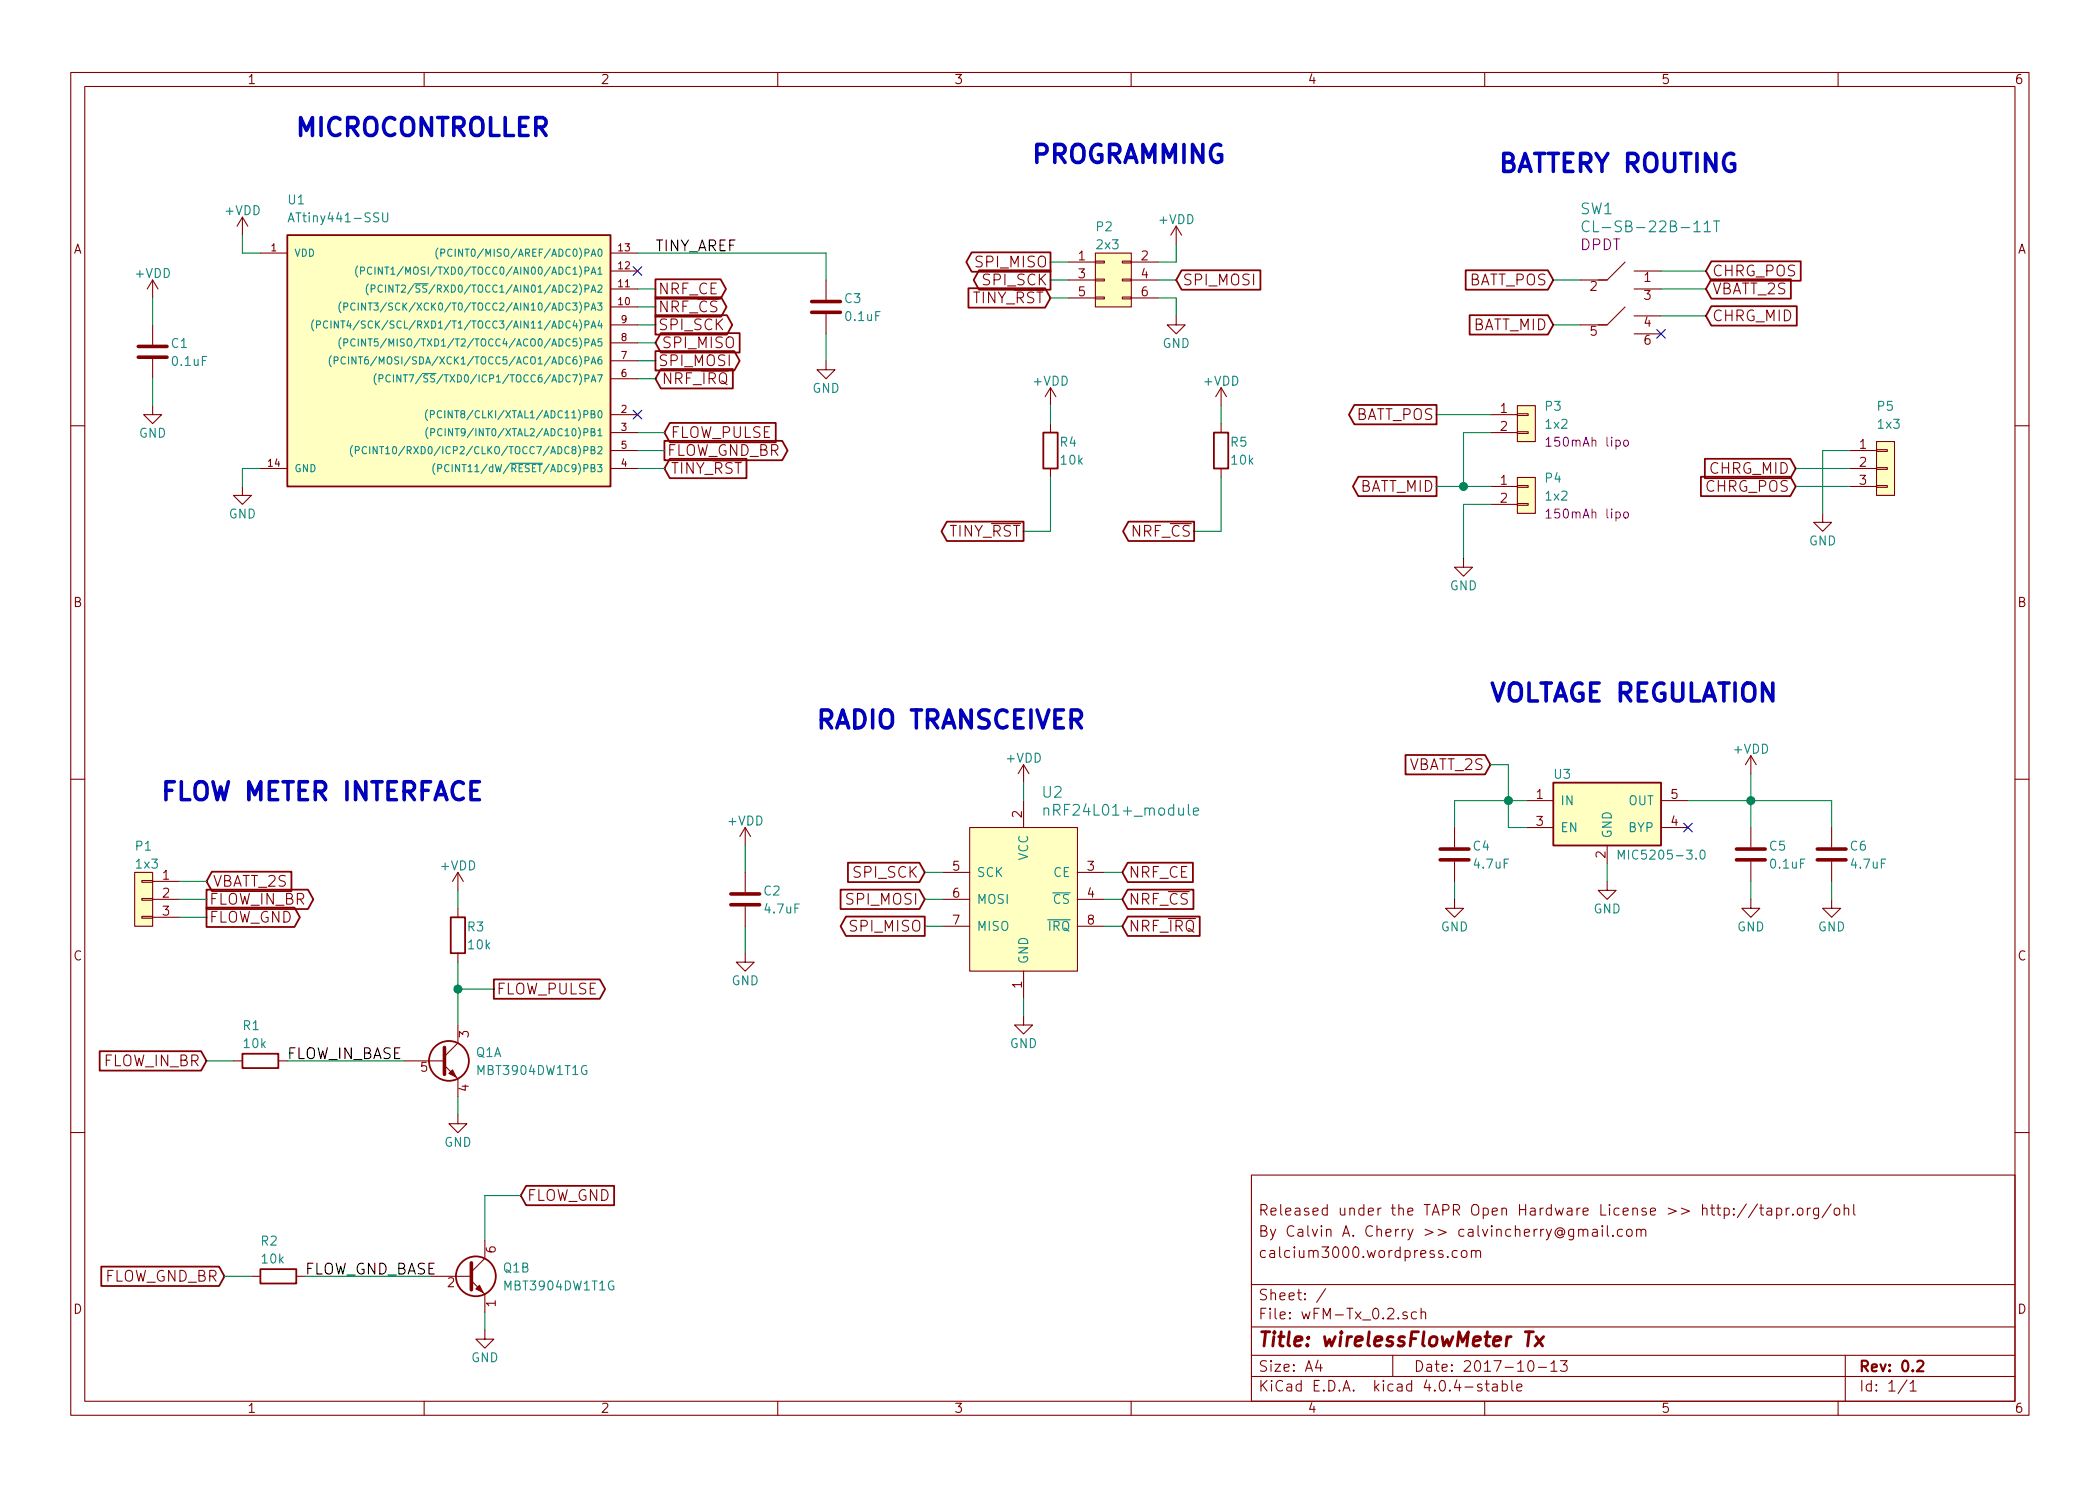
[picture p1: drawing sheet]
EESchema Schematic File Version 2
LIBS:power
LIBS:device
LIBS:transistors
LIBS:conn
LIBS:linear
LIBS:regul
LIBS:74xx
LIBS:cmos4000
LIBS:adc-dac
LIBS:memory
LIBS:xilinx
LIBS:microcontrollers
LIBS:dsp
LIBS:microchip
LIBS:analog_switches
LIBS:motorola
LIBS:texas
LIBS:intel
LIBS:audio
LIBS:interface
LIBS:digital-audio
LIBS:philips
LIBS:display
LIBS:cypress
LIBS:siliconi
LIBS:opto
LIBS:atmel
LIBS:contrib
LIBS:valves
LIBS:wFM
LIBS:wFM-Tx_0.2-cache
EELAYER 25 0
EELAYER END
$Descr A4 11693 8268
encoding utf-8
Sheet 1 1
Title "wirelessFlowMeter Tx"
Date "2017-10-13"
Rev "0.2"
Comp ""
Comment1 "calcium3000.wordpress.com"
Comment2 "By Calvin A. Cherry >> calvincherry@gmail.com"
Comment3 "Released under the TAPR Open Hardware License >> http://tapr.org/ohl"
Comment4 ""
$EndDescr
$Comp
L nRF24L01+_module U2
U 1 1
P 5700 5000
F 0 "U2" H 5800 5600 60  0000 L CNN
F 1 "nRF24L01+_module" H 5800 5500 60  0000 L CNN
F 2 "wFM:nRF24L01p_mini_TH" H 5700 5000 60  0001 C CNN
F 3 "" H 5700 5000 60  0001 C CNN
	1    5700 5000
	1    0    0    -1  
$EndComp
Text GLabel 3650 1800 2    60   Output ~ 0
SPI_SCK
Text GLabel 3650 1900 2    60   Input ~ 0
SPI_MISO
Text GLabel 3650 2000 2    60   Output ~ 0
SPI_MOSI
$Comp
L R R4
U 1 1
P 5850 2500
F 0 "R4" H 5900 2550 50  0000 L CNN
F 1 "10k" H 5900 2450 50  0000 L CNN
F 2 "Resistors_SMD:R_0603_HandSoldering" V 5780 2500 50  0001 C CNN
F 3 "" H 5850 2500 50  0001 C CNN
	1    5850 2500
	1    0    0    -1  
$EndComp
Text GLabel 3700 2600 2    60   Input ~ 0
TINY_~RST
Text GLabel 5700 2950 0    60   Output ~ 0
TINY_~RST
$Comp
L GND #PWR4
U 1 1
P 1350 2700
F 0 "#PWR4" H 1350 2450 50  0001 C CNN
F 1 "GND" H 1350 2550 50  0000 C CNN
F 2 "" H 1350 2700 50  0001 C CNN
F 3 "" H 1350 2700 50  0001 C CNN
	1    1350 2700
	1    0    0    -1  
$EndComp
Text GLabel 5150 4850 0    60   Input ~ 0
SPI_SCK
Text GLabel 5150 5150 0    60   Output ~ 0
SPI_MISO
Text GLabel 5150 5000 0    60   Input ~ 0
SPI_MOSI
$Comp
L GND #PWR12
U 1 1
P 5700 5650
F 0 "#PWR12" H 5700 5400 50  0001 C CNN
F 1 "GND" H 5700 5500 50  0000 C CNN
F 2 "" H 5700 5650 50  0001 C CNN
F 3 "" H 5700 5650 50  0001 C CNN
	1    5700 5650
	1    0    0    -1  
$EndComp
$Comp
L C C1
U 1 1
P 850 1950
F 0 "C1" H 950 2000 50  0000 L CNN
F 1 "0.1uF" H 950 1900 50  0000 L CNN
F 2 "Capacitors_SMD:C_0603_HandSoldering" H 888 1800 50  0001 C CNN
F 3 "" H 850 1950 50  0001 C CNN
	1    850  1950
	1    0    0    -1  
$EndComp
$Comp
L GND #PWR2
U 1 1
P 850 2250
F 0 "#PWR2" H 850 2000 50  0001 C CNN
F 1 "GND" H 850 2100 50  0000 C CNN
F 2 "" H 850 2250 50  0001 C CNN
F 3 "" H 850 2250 50  0001 C CNN
	1    850  2250
	1    0    0    -1  
$EndComp
$Comp
L GND #PWR9
U 1 1
P 4150 5300
F 0 "#PWR9" H 4150 5050 50  0001 C CNN
F 1 "GND" H 4150 5150 50  0000 C CNN
F 2 "" H 4150 5300 50  0001 C CNN
F 3 "" H 4150 5300 50  0001 C CNN
	1    4150 5300
	1    0    0    -1  
$EndComp
Text GLabel 3650 1700 2    60   Output ~ 0
NRF_~CS
Text GLabel 3650 1600 2    60   Output ~ 0
NRF_CE
Text GLabel 6250 5000 2    60   Input ~ 0
NRF_~CS
Text GLabel 6250 4850 2    60   Input ~ 0
NRF_CE
$Comp
L GND #PWR18
U 1 1
P 8150 3100
F 0 "#PWR18" H 8150 2850 50  0001 C CNN
F 1 "GND" H 8150 2950 50  0000 C CNN
F 2 "" H 8150 3100 50  0001 C CNN
F 3 "" H 8150 3100 50  0001 C CNN
	1    8150 3100
	1    0    0    -1  
$EndComp
$Comp
L GND #PWR19
U 1 1
P 8950 4900
F 0 "#PWR19" H 8950 4650 50  0001 C CNN
F 1 "GND" H 8950 4750 50  0000 C CNN
F 2 "" H 8950 4900 50  0001 C CNN
F 3 "" H 8950 4900 50  0001 C CNN
	1    8950 4900
	1    0    0    -1  
$EndComp
$Comp
L C C5
U 1 1
P 9750 4750
F 0 "C5" H 9850 4800 50  0000 L CNN
F 1 "0.1uF" H 9850 4700 50  0000 L CNN
F 2 "Capacitors_SMD:C_0603_HandSoldering" H 9788 4600 50  0001 C CNN
F 3 "" H 9750 4750 50  0001 C CNN
	1    9750 4750
	1    0    0    -1  
$EndComp
$Comp
L GND #PWR21
U 1 1
P 9750 5000
F 0 "#PWR21" H 9750 4750 50  0001 C CNN
F 1 "GND" H 9750 4850 50  0000 C CNN
F 2 "" H 9750 5000 50  0001 C CNN
F 3 "" H 9750 5000 50  0001 C CNN
	1    9750 5000
	1    0    0    -1  
$EndComp
$Comp
L GND #PWR23
U 1 1
P 10200 5000
F 0 "#PWR23" H 10200 4750 50  0001 C CNN
F 1 "GND" H 10200 4850 50  0000 C CNN
F 2 "" H 10200 5000 50  0001 C CNN
F 3 "" H 10200 5000 50  0001 C CNN
	1    10200 5000
	1    0    0    -1  
$EndComp
Text GLabel 1250 7100 0    60   Input ~ 0
FLOW_GND_BR
Text GLabel 2900 6650 2    60   Input ~ 0
FLOW_GND
$Comp
L GND #PWR7
U 1 1
P 2700 7400
F 0 "#PWR7" H 2700 7150 50  0001 C CNN
F 1 "GND" H 2700 7250 50  0000 C CNN
F 2 "" H 2700 7400 50  0001 C CNN
F 3 "" H 2700 7400 50  0001 C CNN
	1    2700 7400
	1    0    0    -1  
$EndComp
$Comp
L GND #PWR17
U 1 1
P 8100 5000
F 0 "#PWR17" H 8100 4750 50  0001 C CNN
F 1 "GND" H 8100 4850 50  0000 C CNN
F 2 "" H 8100 5000 50  0001 C CNN
F 3 "" H 8100 5000 50  0001 C CNN
	1    8100 5000
	1    0    0    -1  
$EndComp
Text GLabel 1150 5900 0    60   Input ~ 0
FLOW_IN_BR
Text GLabel 2750 5500 2    60   Output ~ 0
FLOW_PULSE
$Comp
L GND #PWR6
U 1 1
P 2550 6200
F 0 "#PWR6" H 2550 5950 50  0001 C CNN
F 1 "GND" H 2550 6050 50  0000 C CNN
F 2 "" H 2550 6200 50  0001 C CNN
F 3 "" H 2550 6200 50  0001 C CNN
	1    2550 6200
	1    0    0    -1  
$EndComp
Text GLabel 3700 2400 2    60   Input ~ 0
FLOW_PULSE
Text GLabel 3700 2500 2    60   Output ~ 0
FLOW_GND_BR
Text GLabel 1150 5000 2    60   Output ~ 0
FLOW_IN_BR
Text GLabel 1150 5100 2    60   Output ~ 0
FLOW_GND
Text GLabel 8000 2300 0    60   Output ~ 0
BATT_POS
Text GLabel 8000 2700 0    60   Output ~ 0
BATT_MID
$Comp
L R R1
U 1 1
P 1450 5900
F 0 "R1" V 1250 5800 50  0000 L CNN
F 1 "10k" V 1350 5800 50  0000 L CNN
F 2 "Resistors_SMD:R_0603_HandSoldering" V 1380 5900 50  0001 C CNN
F 3 "" H 1450 5900 50  0001 C CNN
	1    1450 5900
	0    1    1    0   
$EndComp
$Comp
L R R3
U 1 1
P 2550 5200
F 0 "R3" H 2600 5250 50  0000 L CNN
F 1 "10k" H 2600 5150 50  0000 L CNN
F 2 "Resistors_SMD:R_0603_HandSoldering" V 2480 5200 50  0001 C CNN
F 3 "" H 2550 5200 50  0001 C CNN
	1    2550 5200
	1    0    0    -1  
$EndComp
Text GLabel 8650 1550 0    60   Input ~ 0
BATT_POS
Text GLabel 8650 1800 0    60   Input ~ 0
BATT_MID
Text GLabel 1150 4900 2    60   Input ~ 0
VBATT_2S
Text GLabel 8300 4250 0    60   Input ~ 0
VBATT_2S
Text Notes 5750 900  0    100  ~ 20
PROGRAMMING
Text Notes 900  4450 0    100  ~ 20
FLOW METER INTERFACE
Text Notes 4550 4050 0    100  ~ 20
RADIO TRANSCEIVER
Text Notes 8350 950  0    100  ~ 20
BATTERY ROUTING
Text Notes 8300 3900 0    100  ~ 20
VOLTAGE REGULATION
Text Notes 1650 750  0    100  ~ 20
MICROCONTROLLER
$Comp
L R R2
U 1 1
P 1550 7100
F 0 "R2" V 1350 7000 50  0000 L CNN
F 1 "10k" V 1450 7000 50  0000 L CNN
F 2 "Resistors_SMD:R_0603_HandSoldering" V 1480 7100 50  0001 C CNN
F 3 "" H 1550 7100 50  0001 C CNN
	1    1550 7100
	0    1    1    0   
$EndComp
NoConn ~ 9400 4600
$Comp
L MIC5205-3.3 U3
U 1 1
P 8950 4500
F 0 "U3" H 8700 4700 50  0000 C CNN
F 1 "MIC5205-3.0" H 9000 4250 50  0000 L CNN
F 2 "TO_SOT_Packages_SMD:SOT-23-5_HandSoldering" H 8950 4600 50  0001 C CIN
F 3 "" H 8950 4500 50  0000 C CNN
	1    8950 4500
	1    0    0    -1  
$EndComp
$Comp
L +VDD #PWR20
U 1 1
P 9750 4300
F 0 "#PWR20" H 9750 4150 50  0001 C CNN
F 1 "+VDD" H 9750 4440 50  0000 C CNN
F 2 "" H 9750 4300 50  0001 C CNN
F 3 "" H 9750 4300 50  0001 C CNN
	1    9750 4300
	1    0    0    -1  
$EndComp
$Comp
L +VDD #PWR13
U 1 1
P 5850 2250
F 0 "#PWR13" H 5850 2100 50  0001 C CNN
F 1 "+VDD" H 5850 2390 50  0000 C CNN
F 2 "" H 5850 2250 50  0001 C CNN
F 3 "" H 5850 2250 50  0001 C CNN
	1    5850 2250
	1    0    0    -1  
$EndComp
$Comp
L +VDD #PWR5
U 1 1
P 2550 4950
F 0 "#PWR5" H 2550 4800 50  0001 C CNN
F 1 "+VDD" H 2550 5090 50  0000 C CNN
F 2 "" H 2550 4950 50  0001 C CNN
F 3 "" H 2550 4950 50  0001 C CNN
	1    2550 4950
	1    0    0    -1  
$EndComp
$Comp
L +VDD #PWR1
U 1 1
P 850 1650
F 0 "#PWR1" H 850 1500 50  0001 C CNN
F 1 "+VDD" H 850 1790 50  0000 C CNN
F 2 "" H 850 1650 50  0001 C CNN
F 3 "" H 850 1650 50  0001 C CNN
	1    850  1650
	1    0    0    -1  
$EndComp
$Comp
L +VDD #PWR3
U 1 1
P 1350 1300
F 0 "#PWR3" H 1350 1150 50  0001 C CNN
F 1 "+VDD" H 1350 1440 50  0000 C CNN
F 2 "" H 1350 1300 50  0001 C CNN
F 3 "" H 1350 1300 50  0001 C CNN
	1    1350 1300
	1    0    0    -1  
$EndComp
$Comp
L +VDD #PWR8
U 1 1
P 4150 4700
F 0 "#PWR8" H 4150 4550 50  0001 C CNN
F 1 "+VDD" H 4150 4840 50  0000 C CNN
F 2 "" H 4150 4700 50  0001 C CNN
F 3 "" H 4150 4700 50  0001 C CNN
	1    4150 4700
	1    0    0    -1  
$EndComp
$Comp
L +VDD #PWR11
U 1 1
P 5700 4350
F 0 "#PWR11" H 5700 4200 50  0001 C CNN
F 1 "+VDD" H 5700 4490 50  0000 C CNN
F 2 "" H 5700 4350 50  0001 C CNN
F 3 "" H 5700 4350 50  0001 C CNN
	1    5700 4350
	1    0    0    -1  
$EndComp
$Comp
L 1x2 P3
U 1 1
P 8500 2350
F 0 "P3" H 8600 2450 50  0000 L CNN
F 1 "1x2" H 8600 2350 50  0000 L CNN
F 2 "wFM:S2B-PH-K-S" H 8500 2350 50  0001 C CNN
F 3 "" H 8500 2350 50  0000 C CNN
F 4 "150mAh lipo" H 8600 2250 50  0000 L CNN "Description"
	1    8500 2350
	1    0    0    -1  
$EndComp
$Comp
L 1x2 P4
U 1 1
P 8500 2750
F 0 "P4" H 8600 2850 50  0000 L CNN
F 1 "1x2" H 8600 2750 50  0000 L CNN
F 2 "wFM:S2B-PH-K-S" H 8500 2750 50  0001 C CNN
F 3 "" H 8500 2750 50  0000 C CNN
F 4 "150mAh lipo" H 8600 2650 50  0000 L CNN "Description"
	1    8500 2750
	1    0    0    -1  
$EndComp
$Comp
L 1x3 P1
U 1 1
P 800 5000
F 0 "P1" H 850 5300 50  0000 R CNN
F 1 "1x3" H 850 5200 50  0000 R CNN
F 2 "Socket_Strips:Socket_Strip_Straight_1x03_Pitch2.54mm" H 800 5000 50  0001 C CNN
F 3 "" H 800 5000 50  0000 C CNN
	1    800  5000
	-1   0    0    -1  
$EndComp
Text Label 1600 5900 0    60   ~ 0
FLOW_IN_BASE
Text Label 1700 7100 0    60   ~ 0
FLOW_GND_BASE
Text GLabel 6250 5150 2    60   Input ~ 0
NRF_~IRQ
Text GLabel 3650 2100 2    60   Input ~ 0
NRF_~IRQ
Wire Wire Line
	3700 2600 3550 2600
Wire Wire Line
	3650 1800 3550 1800
Wire Wire Line
	3550 1900 3650 1900
Wire Wire Line
	3650 2000 3550 2000
Wire Wire Line
	5700 2950 5850 2950
Wire Wire Line
	5850 2950 5850 2650
Wire Wire Line
	5850 2250 5850 2350
Wire Wire Line
	1350 1300 1350 1400
Wire Wire Line
	1350 2600 1350 2700
Wire Wire Line
	5150 4850 5250 4850
Wire Wire Line
	5250 5000 5150 5000
Wire Wire Line
	5150 5150 5250 5150
Wire Wire Line
	5700 5550 5700 5650
Wire Wire Line
	5700 4350 5700 4450
Wire Wire Line
	850  1650 850  1800
Wire Wire Line
	850  2250 850  2100
Wire Wire Line
	4150 4700 4150 4850
Wire Wire Line
	4150 5300 4150 5150
Wire Wire Line
	3650 2100 3550 2100
Wire Wire Line
	6250 5000 6150 5000
Wire Wire Line
	6150 4850 6250 4850
Wire Wire Line
	8150 2800 8150 3100
Wire Wire Line
	8000 2300 8300 2300
Wire Wire Line
	9400 4450 10200 4450
Wire Wire Line
	10200 4450 10200 4600
Wire Wire Line
	10200 4900 10200 5000
Wire Wire Line
	9750 4900 9750 5000
Wire Wire Line
	9750 4300 9750 4600
Connection ~ 9750 4450
Wire Wire Line
	8100 4450 8500 4450
Wire Wire Line
	8400 4250 8400 4600
Wire Wire Line
	2900 6650 2700 6650
Wire Wire Line
	2700 6650 2700 6900
Wire Wire Line
	2700 7300 2700 7400
Wire Wire Line
	8150 2400 8300 2400
Wire Wire Line
	8000 2700 8300 2700
Wire Wire Line
	8150 2800 8300 2800
Wire Wire Line
	8950 4800 8950 4900
Wire Wire Line
	8400 4600 8500 4600
Wire Wire Line
	8100 4450 8100 4600
Wire Wire Line
	8100 4900 8100 5000
Wire Wire Line
	1350 1400 1450 1400
Wire Wire Line
	1450 2600 1350 2600
Wire Wire Line
	2750 5500 2550 5500
Wire Wire Line
	2550 5350 2550 5700
Wire Wire Line
	2550 6100 2550 6200
Connection ~ 2550 5500
Wire Wire Line
	2550 4950 2550 5050
Wire Wire Line
	1150 4900 1000 4900
Wire Wire Line
	1000 5000 1150 5000
Wire Wire Line
	1150 5100 1000 5100
Wire Wire Line
	8300 4250 8400 4250
Connection ~ 8400 4450
Wire Wire Line
	2250 5900 1600 5900
Wire Wire Line
	1150 5900 1300 5900
Wire Wire Line
	2400 7100 1700 7100
Wire Wire Line
	1250 7100 1400 7100
Wire Wire Line
	3700 2500 3550 2500
Wire Wire Line
	3700 2400 3550 2400
Wire Wire Line
	3650 1700 3550 1700
Wire Wire Line
	3550 1600 3650 1600
Wire Wire Line
	6250 5150 6150 5150
$Comp
L 2x3 P2
U 1 1
P 6200 1550
F 0 "P2" H 6100 1850 50  0000 L CNN
F 1 "2x3" H 6100 1750 50  0000 L CNN
F 2 "wFM:Socket_Strip_Straight_2x03_Pitch2.54mm_SMD" H 6200 350 50  0001 C CNN
F 3 "" H 6200 350 50  0000 C CNN
	1    6200 1550
	1    0    0    -1  
$EndComp
Text GLabel 5850 1450 0    60   Output ~ 0
SPI_MISO
Text GLabel 5850 1550 0    60   Output ~ 0
SPI_SCK
Text GLabel 5850 1650 0    60   Input ~ 0
TINY_~RST
Text GLabel 6550 1550 2    60   Input ~ 0
SPI_MOSI
$Comp
L GND #PWR15
U 1 1
P 6550 1750
F 0 "#PWR15" H 6550 1500 50  0001 C CNN
F 1 "GND" H 6550 1600 50  0000 C CNN
F 2 "" H 6550 1750 50  0001 C CNN
F 3 "" H 6550 1750 50  0001 C CNN
	1    6550 1750
	1    0    0    -1  
$EndComp
Wire Wire Line
	5850 1450 5950 1450
Wire Wire Line
	5950 1550 5850 1550
Wire Wire Line
	5850 1650 5950 1650
Wire Wire Line
	6450 1550 6550 1550
Wire Wire Line
	6450 1450 6550 1450
Wire Wire Line
	6450 1650 6550 1650
Wire Wire Line
	6550 1650 6550 1750
$Comp
L C C6
U 1 1
P 10200 4750
F 0 "C6" H 10300 4800 50  0000 L CNN
F 1 "4.7uF" H 10300 4700 50  0000 L CNN
F 2 "Capacitors_SMD:C_0805_HandSoldering" H 10238 4600 50  0001 C CNN
F 3 "" H 10200 4750 50  0001 C CNN
	1    10200 4750
	1    0    0    -1  
$EndComp
$Comp
L C C4
U 1 1
P 8100 4750
F 0 "C4" H 8200 4800 50  0000 L CNN
F 1 "4.7uF" H 8200 4700 50  0000 L CNN
F 2 "Capacitors_SMD:C_0805_HandSoldering" H 8138 4600 50  0001 C CNN
F 3 "" H 8100 4750 50  0001 C CNN
	1    8100 4750
	1    0    0    -1  
$EndComp
$Comp
L C C2
U 1 1
P 4150 5000
F 0 "C2" H 4250 5050 50  0000 L CNN
F 1 "4.7uF" H 4250 4950 50  0000 L CNN
F 2 "Capacitors_SMD:C_0805_HandSoldering" H 4188 4850 50  0001 C CNN
F 3 "" H 4150 5000 50  0001 C CNN
	1    4150 5000
	1    0    0    -1  
$EndComp
Connection ~ 8150 2700
Wire Wire Line
	8150 2400 8150 2700
$Comp
L 1x3 P5
U 1 1
P 10500 2600
F 0 "P5" H 10450 2950 50  0000 L CNN
F 1 "1x3" H 10450 2850 50  0000 L CNN
F 2 "Socket_Strips:Socket_Strip_Straight_1x03_Pitch2.54mm" H 10500 2600 50  0001 C CNN
F 3 "" H 10500 2600 50  0000 C CNN
	1    10500 2600
	1    0    0    -1  
$EndComp
$Comp
L GND #PWR22
U 1 1
P 10150 2850
F 0 "#PWR22" H 10150 2600 50  0001 C CNN
F 1 "GND" H 10150 2700 50  0000 C CNN
F 2 "" H 10150 2850 50  0001 C CNN
F 3 "" H 10150 2850 50  0001 C CNN
	1    10150 2850
	1    0    0    -1  
$EndComp
Wire Wire Line
	10150 2500 10150 2850
$Comp
L DPDT SW1
U 1 1
P 9000 1700
F 0 "SW1" H 8800 2250 60  0000 L CNN
F 1 "CL-SB-22B-11T" H 8800 2150 60  0000 L CNN
F 2 "wFM:CL-SB-12B-11T_DPDT" H 9000 1600 60  0001 C CNN
F 3 "" H 9000 1600 60  0001 C CNN
F 4 "DPDT" H 8800 2050 60  0000 L CNN "Description"
	1    9000 1700
	1    0    0    -1  
$EndComp
Text GLabel 9500 1500 2    60   Input ~ 0
CHRG_POS
Text GLabel 9500 1750 2    60   Input ~ 0
CHRG_MID
Wire Wire Line
	8650 1800 8800 1800
Wire Wire Line
	8800 1550 8650 1550
Wire Wire Line
	9250 1600 9500 1600
Wire Wire Line
	9500 1750 9250 1750
Text GLabel 10000 2700 0    60   Input ~ 0
CHRG_POS
Text GLabel 10000 2600 0    60   Input ~ 0
CHRG_MID
Wire Wire Line
	10000 2600 10300 2600
Wire Wire Line
	10150 2500 10300 2500
Text GLabel 9500 1600 2    60   Input ~ 0
VBATT_2S
Wire Wire Line
	9500 1500 9250 1500
$Comp
L +VDD #PWR14
U 1 1
P 6550 1350
F 0 "#PWR14" H 6550 1200 50  0001 C CNN
F 1 "+VDD" H 6550 1490 50  0000 C CNN
F 2 "" H 6550 1350 50  0001 C CNN
F 3 "" H 6550 1350 50  0001 C CNN
	1    6550 1350
	1    0    0    -1  
$EndComp
Wire Wire Line
	6550 1450 6550 1350
NoConn ~ 9250 1850
Wire Wire Line
	10300 2700 10000 2700
NoConn ~ 3550 1500
NoConn ~ 3550 2300
$Comp
L ATtiny441-SSU U1
U 1 1
P 2500 2000
F 0 "U1" H 1600 2900 50  0000 L CNN
F 1 "ATtiny441-SSU" H 1600 2800 50  0000 L CNN
F 2 "Housings_SOIC:SOIC-14_3.9x8.7mm_Pitch1.27mm" H 2500 1800 50  0001 C CIN
F 3 "" H 2500 2000 50  0000 C CNN
	1    2500 2000
	1    0    0    -1  
$EndComp
$Comp
L C C3
U 1 1
P 4600 1700
F 0 "C3" H 4700 1750 50  0000 L CNN
F 1 "0.1uF" H 4700 1650 50  0000 L CNN
F 2 "Capacitors_SMD:C_0603_HandSoldering" H 4638 1550 50  0001 C CNN
F 3 "" H 4600 1700 50  0001 C CNN
	1    4600 1700
	1    0    0    -1  
$EndComp
$Comp
L GND #PWR10
U 1 1
P 4600 2000
F 0 "#PWR10" H 4600 1750 50  0001 C CNN
F 1 "GND" H 4600 1850 50  0000 C CNN
F 2 "" H 4600 2000 50  0001 C CNN
F 3 "" H 4600 2000 50  0001 C CNN
	1    4600 2000
	1    0    0    -1  
$EndComp
Wire Wire Line
	4600 2000 4600 1850
Wire Wire Line
	3550 1400 4600 1400
Wire Wire Line
	4600 1400 4600 1550
$Comp
L MBT3904DW1T1G Q1
U 1 1
P 2450 5900
F 0 "Q1" H 2650 5950 50  0000 L CNN
F 1 "MBT3904DW1T1G" H 2650 5850 50  0000 L CNN
F 2 "TO_SOT_Packages_SMD:SOT-363_SC-70-6_Handsoldering" H 2650 6000 50  0001 C CNN
F 3 "" H 2450 5900 50  0000 C CNN
	1    2450 5900
	1    0    0    -1  
$EndComp
$Comp
L MBT3904DW1T1G Q1
U 2 1
P 2600 7100
F 0 "Q1" H 2800 7150 50  0000 L CNN
F 1 "MBT3904DW1T1G" H 2800 7050 50  0000 L CNN
F 2 "TO_SOT_Packages_SMD:SOT-363_SC-70-6_Handsoldering" H 2800 7200 50  0001 C CNN
F 3 "" H 2600 7100 50  0000 C CNN
	2    2600 7100
	1    0    0    -1  
$EndComp
Text Label 3650 1400 0    60   ~ 0
TINY_AREF
$Comp
L R R5
U 1 1
P 6800 2500
F 0 "R5" H 6850 2550 50  0000 L CNN
F 1 "10k" H 6850 2450 50  0000 L CNN
F 2 "Resistors_SMD:R_0603_HandSoldering" V 6730 2500 50  0001 C CNN
F 3 "" H 6800 2500 50  0001 C CNN
	1    6800 2500
	1    0    0    -1  
$EndComp
$Comp
L +VDD #PWR16
U 1 1
P 6800 2250
F 0 "#PWR16" H 6800 2100 50  0001 C CNN
F 1 "+VDD" H 6800 2390 50  0000 C CNN
F 2 "" H 6800 2250 50  0001 C CNN
F 3 "" H 6800 2250 50  0001 C CNN
	1    6800 2250
	1    0    0    -1  
$EndComp
Wire Wire Line
	6650 2950 6800 2950
Wire Wire Line
	6800 2950 6800 2650
Wire Wire Line
	6800 2250 6800 2350
Text GLabel 6650 2950 0    60   Output ~ 0
NRF_~CS
$EndSCHEMATC
